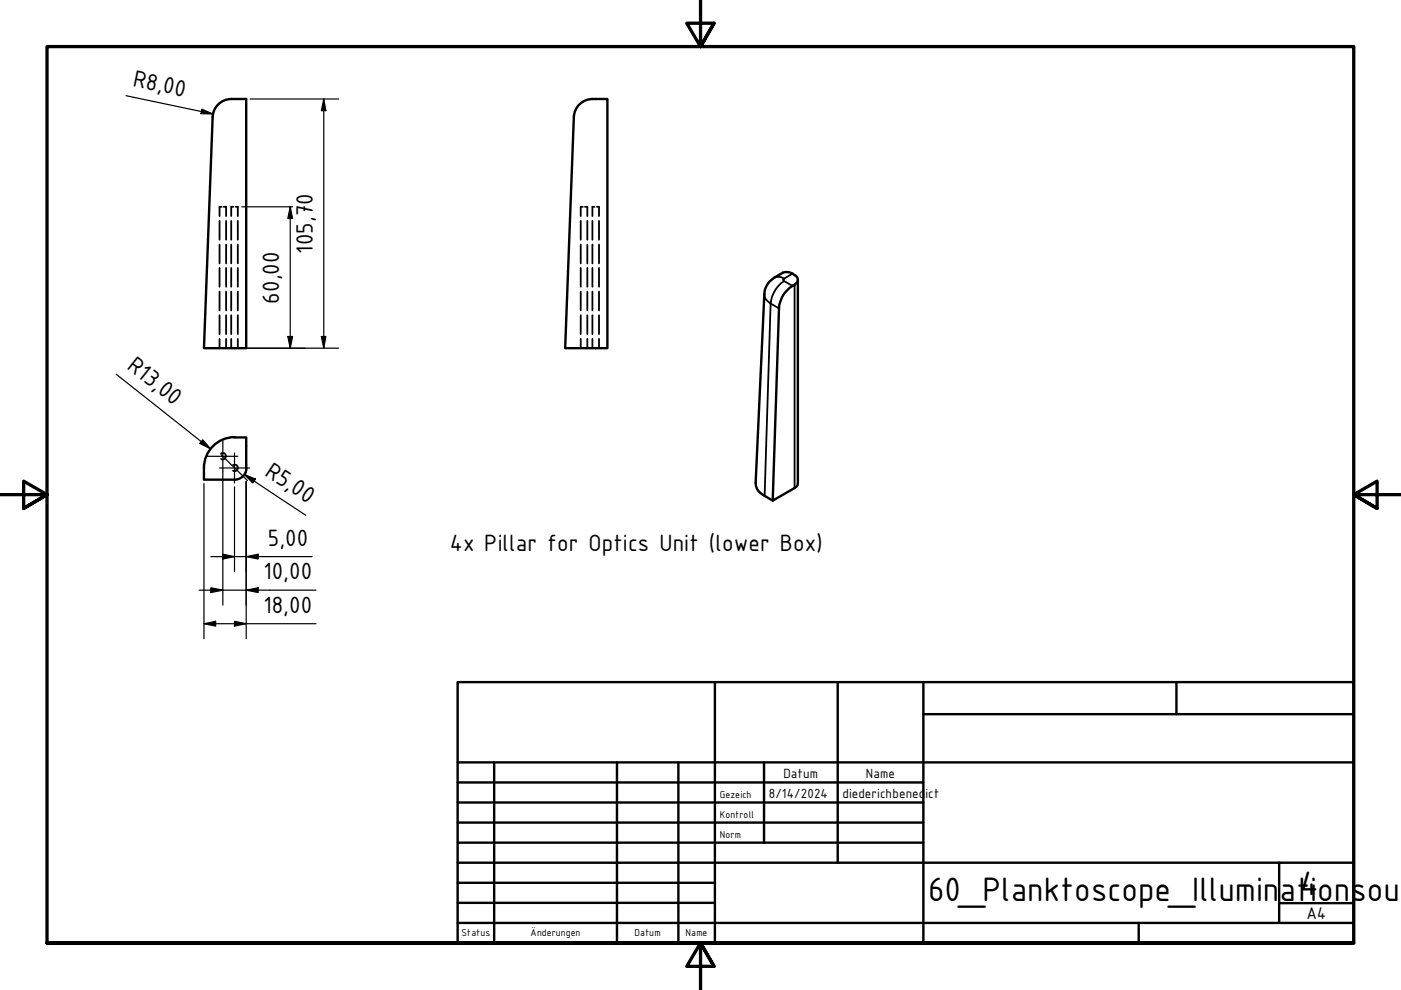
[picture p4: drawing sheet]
<svg xmlns="http://www.w3.org/2000/svg" width="297mm" height="210mm" viewBox="0 0 297 210" stroke-linecap="round" stroke-linejoin="round" font-family="sans-serif">
<!-- layer: Verdeckt (ISO) -->
<g fill="none" stroke="#000" stroke-width=".38">
<path d="M46.5 46.8v4M46.5 51.9v4M46.5 56.8v4M47 43.9h-.5v1.9M47.4 43.9h.5v1.9M47.9 46.8v4M47.9 51.9v4M47.9 56.8v4M49 46.8v4M49 51.9v4M49 56.8v4M49.5 43.9h-.5v1.9"/>
<path d="M50 43.9h.4v1.9M50.4 46.8v4M50.4 51.9v4M50.4 56.8v4M123.1 46.8v4M123.1 51.9v4M123.1 56.8v4M123.6 43.9h-.5v1.9M124 43.9h.5v1.9M124.5 46.8v4M124.5 51.9v4M124.5 56.8v4"/>
<path d="M125.6 46.8v4M125.6 51.9v4M125.6 56.8v4M126 43.9h-.4v1.9M126.6 43.9h.4v1.9M127 46.8v4M127 51.9v4M127 56.8v4M46.5 61.8v4M46.5 66.8v4M46.5 71.9v1.9M47.9 61.8v4"/>
<path d="M47.9 66.8v4M47.9 71.9v1.9M49 61.8v4M49 66.8v4M49 71.9v1.9M50.4 61.8v4M50.4 66.8v4M50.4 71.9v1.9M123.1 61.8v4M123.1 66.8v4M123.1 71.9v1.9M124.5 61.8v4"/>
<path d="M124.5 66.8v4M124.5 71.9v1.9M125.6 61.8v4M125.6 66.8v4M125.6 71.9v1.9M127 61.8v4M127 66.8v4M127 71.9v1.9M46.9 96.1a.71 .71 0 0 1 1 .6 .71 .71 0 0 1-1 .6M49.4 98.6a.69 .69 0 0 1 1 .6 .69 .69 0 0 1-1 .6"/>
</g>
<!-- layer: Sichtbar (ISO) -->
<path d="M49.1 21a4 4 0 0 0-4 3.8l-1.9 49h9v-52.8h-3.1M125.6 21a4 4 0 0 0-3.9 3.8l-1.9 49h9v-52.8h-3.1M169.2 59.3v43.2l-.4 .7-5 2.9 1.4-40.7a6 6 0 0 1 3.3-5 1.09 1.09 0 0 0 .7-1.1 1.09 1.09 0 0 0-.7-1 2.4 2.4 0 0 0-2.5-.5l-1.8 1a4.4 4.4 0 0 0-2.1 3.6l-1.9 40a2.87 2.87 0 0 0 1.9 2.7l1.7 1M43.2 99.2v2.5h6.5M49.7 92.7h2.5v6.5M49.8 92.7a6.5 6.5 0 0 0-6.6 6.5M52.3 99.2a2.51 2.51 0 0 1-2.5 2.5" fill="none" stroke="#000" stroke-width=".51"/>
<!-- layer: Sichtbar schmal (ISO) -->
<path d="M164.2 58.8a2.25 2.25 0 0 1 2 .3M166.2 59.1l-.1 .1 .1 .4a6.4 6.4 0 0 0-2.8 4.8 2.22 2.22 0 0 1-1.3-2M166.2 59.6l1.8 1M168 58l-1.8 1.1M165.2 65.4l-1.8-1-1.3 40.7M168.5 60.4v43.1" fill="none" stroke="#000" stroke-width=".38"/>
<!-- layer: Rahmen (ISO) -->
<path d="M148.5 -.1v10l-2.9-5h5.8l-2.9 5 2.9-5M0 104.9h10l-5-2.9v5.8l5-2.9-5 2.9M297 104.9h-10l5-2.9v5.8l-5-2.9 5 2.9M10 199.9v-190h277v190h-277h277M151.4 204.9l-2.9-5 2.9 5h-5.8l2.9-5v10" fill="none" stroke="#000" stroke-width=".7"/>
<!-- layer: Titel (ISO) -->
<g fill="none" stroke="#000" stroke-width=".51">
<path d="M97 144.6h190v55.3h-190zM151.6 144.6v55.3M177.6 144.6v38.3M195.8 151.4h91.2M195.8 144.6v55.3M249.4 144.6v6.8M97 165.9h98.8M97 170.2h98.8M97 174.4h98.8M97 178.7h98.8M97 161.6h190M104.8 161.6v38.3"/>
<path d="M130.8 161.6v38.3M143.8 161.6v38.3M162 161.6v17.1M97 195.7h190M97 182.9h190M97 187.2h54.6M97 191.4h54.6M241.4 195.7v4.2M271.2 191.5h15.8M271.2 182.9v12.8"/>
</g>
<!-- layer: Mittelpunktmarkierung (ISO) -->
<path d="M44 96.7h6.4M46.5 99.2h6.4M47.2 93.5v6.4M49.7 96v6.4" fill="none" stroke="#000" stroke-width=".25"/>
<g fill="none" stroke="#000" stroke-width=".25">
<path d="M26.7 20.3l18.4 3.9M42.8 23.1l2.3 1.1-2.5-.1zM53 21h18.8M68.6 21l.5 2.5h-1zM68.6 21v52.8M51.2 43.9h10.8M61.5 43.9l.5 2.4h-1zM61.5 43.9v29.9M24.6 79.3l20 15.9M50.5 73.8h21.3M61 71.3h1l-.5 2.5zM68.1 71.3h1l-.5 2.5z"/>
<path d="M43 93.3l1.6 1.9-2.2-1.2zM47.2 99.9v28.4M52.2 99.3v.9M43.2 102.5v32.9M44.7 118h21.5M47.2 117.5l2.5 .5-2.5 .5zM49.7 103.2v18M51.8 100.6l2.4 1-.6 .8zM51.8 100.6l13 8.7M52.2 118l2.5-.5v1zM52.2 102.1v33.3M42.2 125.1h24.8"/>
<path d="M43.2 132.2l2.5-.5v1.1zM43.2 132.2h23.8M44.7 124.6l2.5 .5-2.5 .5zM49.7 131.7l2.5 .5-2.5 .6zM52.2 125.1l2.5-.5v1z"/>
</g>
<g fill="#000">
<path d="M42.8 23.1l2.3 1.1-2.5-.1zM68.6 21l.5 2.5h-1zM61.5 43.9l.5 2.4h-1zM61 71.3h1l-.5 2.5zM68.1 71.3h1l-.5 2.5zM43 93.3l1.6 1.9-2.2-1.2zM47.2 117.5l2.5 .5-2.5 .5zM51.8 100.6l2.4 1-.6 .8zM52.2 118l2.5-.5v1zM44.7 124.6l2.5 .5-2.5 .5zM43.2 132.2l2.5-.5v1.1zM49.7 131.7l2.5 .5-2.5 .6z"/>
<path d="M52.2 125.1l2.5-.5v1z"/>
</g>
<!-- layer: Mittellinie (ISO) -->
<path d="M46.9 96.4l5.6 5.5" fill="none" stroke="#000" stroke-width=".25"/>
<g font-size="7.7">
<text x="196.8" y="191">60_Planktoscope_Illumin</text>
<text x="271.3" y="191">at4ionsour</text>
</g>
<g font-size="5.4">
<text x="28" y="18.2" transform="rotate(12 28 18.2)">R8,00</text>
<text x="66.3" y="53.8" transform="rotate(-90 66.3 53.8)">105,70</text>
<text x="59.2" y="64.4" transform="rotate(-90 59.2 64.4)">60,00</text>
<text x="26.7" y="78" transform="rotate(38 26.7 78)">R13,00</text>
<text x="55.9" y="100.6" transform="rotate(34 55.9 100.6)">R5,00</text>
<text x="56.8" y="115.7">5,00</text>
<text x="95.4" y="116.8">4x Pillar for Optics Unit (lower Box)</text>
<text x="55.9" y="122.8">10,00</text>
<text x="55.9" y="130">18,00</text>
</g>
<text font-size="3.9" x="277" y="194.9">A4</text>
<g font-size="3">
<text x="166.1" y="164.9">Datum</text>
<text x="183.6" y="164.9">Name</text>
<text x="163" y="169.1">8/14/2024</text>
<text x="178.6" y="169.1">diederichbened</text>
<text x="196.2" y="169.1">ict</text>
</g>
<g font-size="2.3">
<text x="152.6" y="169.1">Gezeich</text>
<text x="152.6" y="173.4">Kontroll</text>
<text x="152.6" y="177.6">Norm</text>
<text x="97.9" y="198.5">Status</text>
<text x="112.5" y="198.5">Änderungen</text>
<text x="134.6" y="198.5">Datum</text>
<text x="145.4" y="198.5">Name</text>
</g>
</svg>
